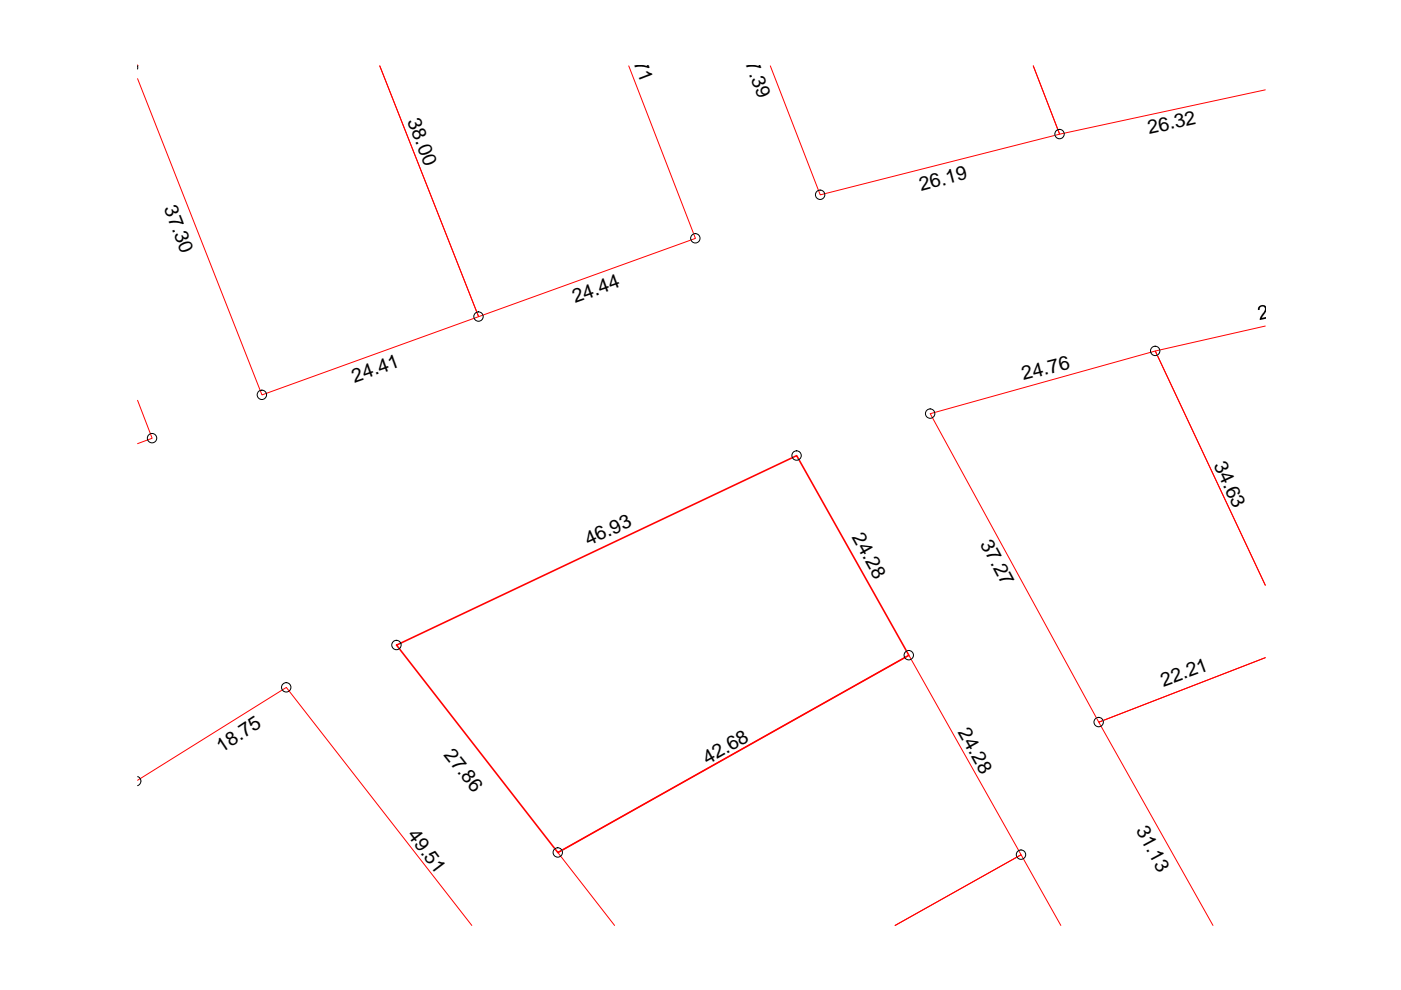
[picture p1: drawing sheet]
<svg xmlns="http://www.w3.org/2000/svg" width="297mm" height="210mm" viewBox="0 0 297 210" stroke-linecap="round" stroke-linejoin="round" font-family="sans-serif">
<path d="M29.2 14h.1M80.5 14l21 53.1-46 16.6-26.3-67M130.3 196.2l-12-15.4 74.4-41.9 23.8 42.3-26.7 15 26.7-15 8.4 15" fill="none" stroke="#f00" stroke-width=".21"/>
<path d="M84.1 136.8l84.8-40.2 23.8 42.3-74.4 41.9z" fill="none" stroke="#f00" stroke-width=".34"/>
<circle cx="29.2" cy="14" r=".17" fill="#f00"/>
<path d="M80.5 14l21 53.1 45.9-16.6-14.1-36.5M163.3 14l10.6 27.3 50.8-12.9-5.6-14.4 5.6 14.4 43.6-9.3M268.3 69.1l-23.4 5.3 23.4 49.7-23.4-49.7-47.7 13.3 35.8 65.4 35.3-13.7-35.3 13.7 24.2 43.1M29.2 84.9l3.1 8-3.1 1.2M29.2 165.4l31.5-19.6 39.3 50.4" fill="none" stroke="#f00" stroke-width=".21"/>
<g fill="none" stroke="#000" stroke-width=".21">
<path d="M29.2 14v.6M29.2 164.7a.99 .99 0 0 1 .7 .9 .99 .99 0 0 1-.7 1"/>
<circle cx="224.6" cy="28.4" r=".99"/>
<circle cx="147.4" cy="50.5" r=".99"/>
<circle cx="173.9" cy="41.3" r=".99"/>
<circle cx="101.5" cy="67.1" r=".99"/>
<circle cx="244.9" cy="74.4" r=".99"/>
<circle cx="32.2" cy="92.9" r=".99"/>
<circle cx="55.5" cy="83.7" r=".99"/>
<circle cx="168.9" cy="96.6" r=".99"/>
<circle cx="197.2" cy="87.7" r=".99"/>
<circle cx="84.1" cy="136.8" r=".99"/>
<circle cx="192.7" cy="138.9" r=".99"/>
<circle cx="60.7" cy="145.7" r=".99"/>
<circle cx="232.9" cy="153.1" r=".99"/>
<circle cx="118.3" cy="180.7" r=".99"/>
<circle cx="216.5" cy="181.2" r=".99"/>
</g>
<path d="M266.9 65l.5-.3h.5a.79 .79 0 0 1 .4 1v.6l-.8 1 .8-.2v.3l-1.2 .5 .1-.7 .8-1.1 .2-.7-.2-.3-.5-.1-.3 .2-.1 .5h-.4z" fill="#000"/>
<g font-size="4.1">
<text x="132.2" y="8" transform="rotate(69 132.2 8)">38.71</text>
<text x="157.1" y="11.3" transform="rotate(69 157.1 11.3)">27.39</text>
<text x="86.4" y="25.7" transform="rotate(69 86.4 25.7)">38.00</text>
<text x="243.6" y="28.4" transform="rotate(-12 243.6 28.4)">26.32</text>
<text x="195.3" y="40.5" transform="rotate(-15 195.3 40.5)">26.19</text>
<text x="34.8" y="44.2" transform="rotate(69 34.8 44.2)">37.30</text>
<text x="121.9" y="64.3" transform="rotate(-20 121.9 64.3)">24.44</text>
<text x="75.2" y="81.2" transform="rotate(-20 75.2 81.2)">24.41</text>
<text x="217" y="80.6" transform="rotate(-15 217 80.6)">24.76</text>
<text x="257.3" y="98.6" transform="rotate(65 257.3 98.6)">34.63</text>
<text x="180.5" y="113.9" transform="rotate(61 180.5 113.9)">24.28</text>
<text x="124.8" y="115.7" transform="rotate(-25 124.8 115.7)">46.93</text>
<text x="207.8" y="115.3" transform="rotate(62 207.8 115.3)">37.27</text>
<text x="246.7" y="145.6" transform="rotate(-20 246.7 145.6)">22.21</text>
<text x="203" y="155.3" transform="rotate(61 203 155.3)">24.28</text>
<text x="47" y="159.6" transform="rotate(-33 47 159.6)">18.75</text>
<text x="94" y="160.1" transform="rotate(52 94 160.1)">27.86</text>
<text x="150" y="162.1" transform="rotate(-30 150 162.1)">42.68</text>
<text x="86.3" y="177.1" transform="rotate(53 86.3 177.1)">49.51</text>
<text x="240.8" y="176" transform="rotate(62 240.8 176)">31.13</text>
</g>
</svg>
